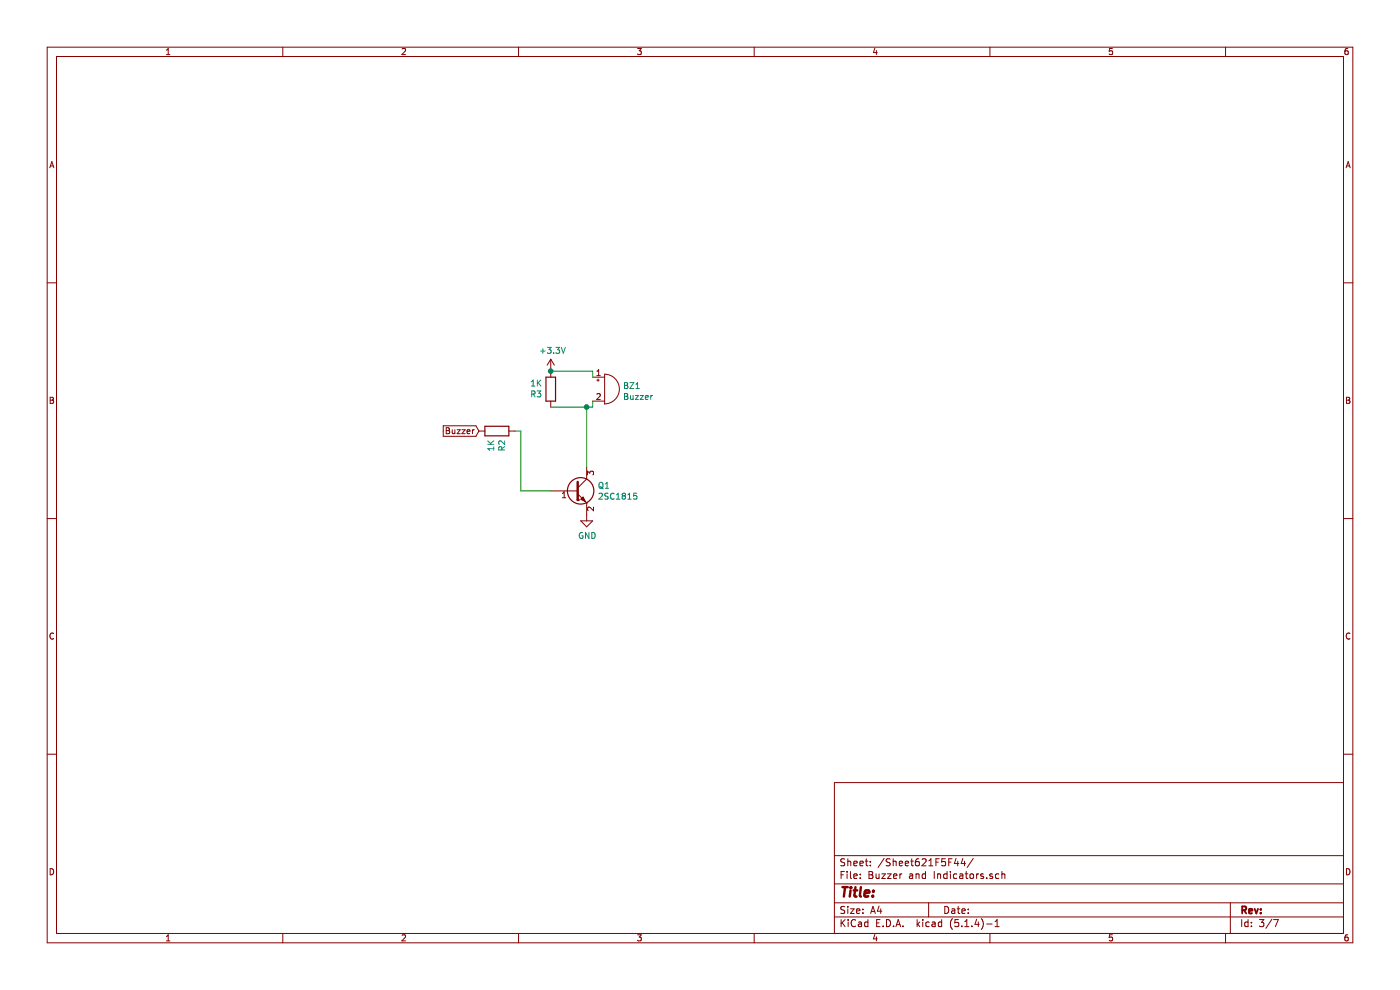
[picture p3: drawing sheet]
EESchema Schematic File Version 4
LIBS:CameraTriggerSensorNodeOnly-cache
EELAYER 30 0
EELAYER END
$Descr A4 11693 8268
encoding utf-8
Sheet 3 7
Title ""
Date ""
Rev ""
Comp ""
Comment1 ""
Comment2 ""
Comment3 ""
Comment4 ""
$EndDescr
$Comp
L Device:Buzzer BZ?
U 1 1
P 5050 3250
AR Path="/621FA6A9" Ref="BZ?"  Part="1" 
AR Path="/621F5F45/621FA6A9" Ref="BZ1"  Part="1" 
F 0 "BZ1" H 5202 3279 50  0000 L CNN
F 1 "Buzzer" H 5202 3188 50  0000 L CNN
F 2 "Buzzer_Beeper:Buzzer_Murata_PKMCS0909E4000-R1" V 5025 3350 50  0001 C CNN
F 3 "https://www.mouser.com/ProductDetail/810-PS1240P02BT" V 5025 3350 50  0001 C CNN
F 4 "C255322" H 5050 3250 50  0001 C CNN "LCSC"
	1    5050 3250
	1    0    0    -1  
$EndComp
$Comp
L power:+3.3V #PWR?
U 1 1
P 4600 3100
AR Path="/621FA6B5" Ref="#PWR?"  Part="1" 
AR Path="/621F5F45/621FA6B5" Ref="#PWR05"  Part="1" 
F 0 "#PWR05" H 4600 2950 50  0001 C CNN
F 1 "+3.3V" H 4615 3273 50  0000 C CNN
F 2 "" H 4600 3100 50  0001 C CNN
F 3 "" H 4600 3100 50  0001 C CNN
	1    4600 3100
	1    0    0    -1  
$EndComp
Wire Wire Line
	4600 3100 4950 3100
Wire Wire Line
	4950 3100 4950 3150
Wire Wire Line
	4950 3350 4950 3400
Wire Wire Line
	4950 3400 4900 3400
$Comp
L Device:R R?
U 1 1
P 4150 3600
AR Path="/621FA6C6" Ref="R?"  Part="1" 
AR Path="/621F5F45/621FA6C6" Ref="R2"  Part="1" 
F 0 "R2" H 4220 3646 50  0000 L CNN
F 1 "1K" H 4220 3555 50  0000 L CNN
F 2 "Resistor_SMD:R_0603_1608Metric" V 4080 3600 50  0001 C CNN
F 3 "~" H 4150 3600 50  0001 C CNN
F 4 "C21190" H 4150 3600 50  0001 C CNN "LCSC"
	1    4150 3600
	0    1    1    0   
$EndComp
$Comp
L Device:R R?
U 1 1
P 4600 3250
AR Path="/621FA6CD" Ref="R?"  Part="1" 
AR Path="/621F5F45/621FA6CD" Ref="R3"  Part="1" 
F 0 "R3" H 4670 3296 50  0000 L CNN
F 1 "1K" H 4670 3205 50  0000 L CNN
F 2 "Resistor_SMD:R_0603_1608Metric" V 4530 3250 50  0001 C CNN
F 3 "~" H 4600 3250 50  0001 C CNN
F 4 "C21190" H 4600 3250 50  0001 C CNN "LCSC"
	1    4600 3250
	-1   0    0    1   
$EndComp
Connection ~ 4600 3100
Wire Wire Line
	4900 3400 4900 3900
Connection ~ 4900 3400
Wire Wire Line
	4900 3400 4600 3400
Wire Wire Line
	4300 3600 4350 3600
Wire Wire Line
	4350 3600 4350 4100
Wire Wire Line
	4350 4100 4600 4100
$Comp
L power:GND #PWR?
U 1 1
P 4900 4300
AR Path="/621FA6DA" Ref="#PWR?"  Part="1" 
AR Path="/621F5F45/621FA6DA" Ref="#PWR06"  Part="1" 
F 0 "#PWR06" H 4900 4050 50  0001 C CNN
F 1 "GND" H 4905 4127 50  0000 C CNN
F 2 "" H 4900 4300 50  0001 C CNN
F 3 "" H 4900 4300 50  0001 C CNN
	1    4900 4300
	1    0    0    -1  
$EndComp
$Comp
L Transistor_BJT:MMBT3904 Q?
U 1 1
P 4800 4100
AR Path="/621FA6E1" Ref="Q?"  Part="1" 
AR Path="/621F5F45/621FA6E1" Ref="Q1"  Part="1" 
F 0 "Q1" H 4991 4146 50  0000 L CNN
F 1 "2SC1815" H 4991 4055 50  0000 L CNN
F 2 "Package_TO_SOT_SMD:SOT-23" H 5000 4025 50  0001 L CIN
F 3 "https://www.fairchildsemi.com/datasheets/2N/2N3904.pdf" H 4800 4100 50  0001 L CNN
F 4 " C181171 " H 4800 4100 50  0001 C CNN "LCSC"
	1    4800 4100
	1    0    0    -1  
$EndComp
Text GLabel 4000 3600 0    50   Input ~ 0
Buzzer
$EndSCHEMATC
